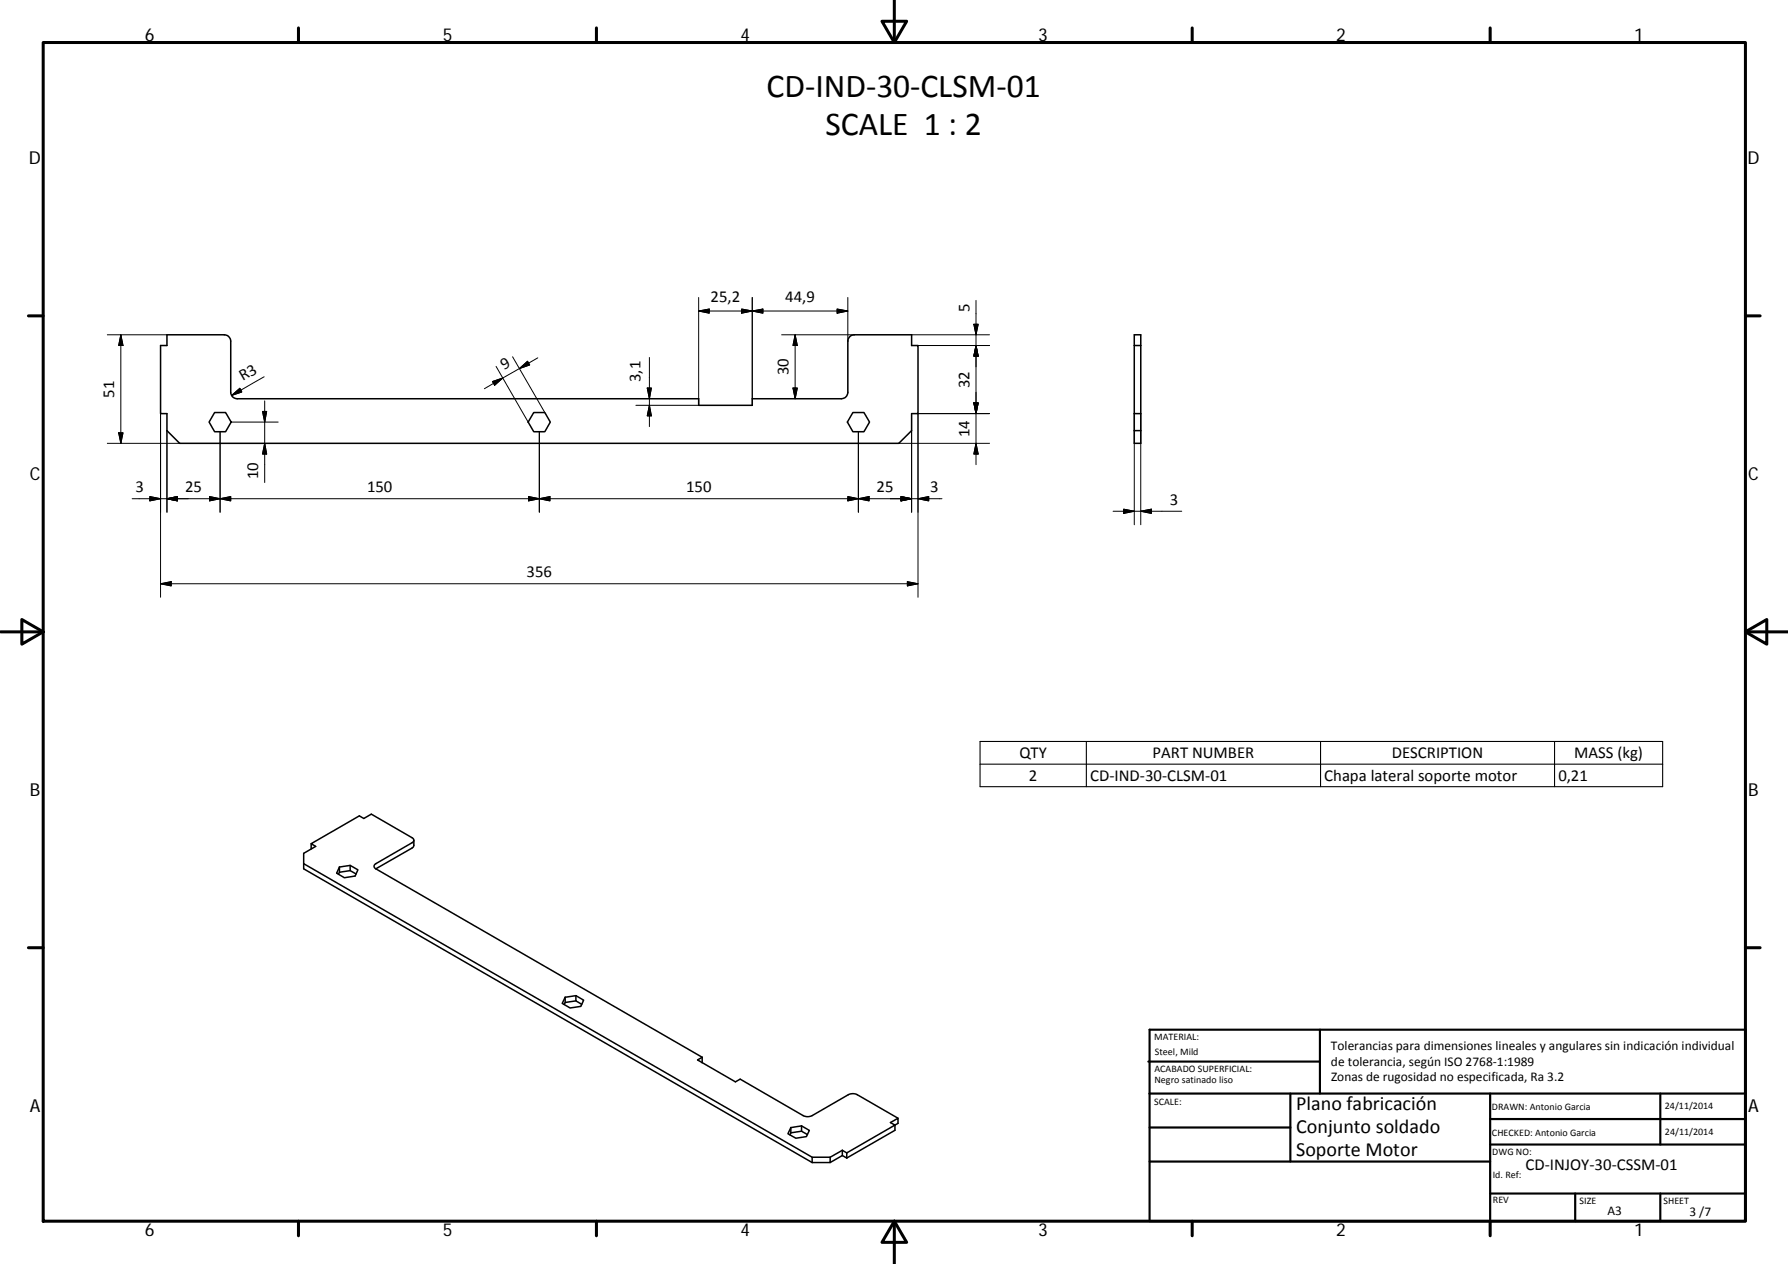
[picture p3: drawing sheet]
<svg xmlns="http://www.w3.org/2000/svg" width="420mm" height="297mm" viewBox="0 0 420 297" stroke-linecap="round" stroke-linejoin="round" font-family="sans-serif">
<g fill="none" stroke="#000" stroke-width=".36">
<path d="M39.2 78.7h13.5a1.56 1.56 0 0 1 1.5 1.5v12a1.52 1.52 0 0 0 1.5 1.5h108.5v1.5h12.6v-1.5h20.9a1.52 1.52 0 0 0 1.5-1.5v-12a1.52 1.52 0 0 1 1.5-1.5h13.5v2.5h1.5v16h-1.5v4l-3 3h-169l-3-3v-4h-1.5v-16h1.5zM266.5 78.7h1.6v25.5h-1.6zM50.4 96.9h2.6l1.3 2.3-1.3 2.3h-2.6l-1.3-2.3zM125.4 96.9h2.6l1.3 2.3-1.3 2.3h-2.6l-1.3-2.3zM200.4 96.9h2.6l1.3 2.3-1.3 2.3h-2.6l-1.3-2.3zM266.5 81.2h1.6M266.5 97.2h1.6M266.5 101.2h1.6M73.1 198.3v1.2M97.2 197.4v1.3l-.1 .3-.3 .3-8.5 4.9M71.4 203l119.4 68.9M79.8 203.8l2.5-.4 1.8 1-.7 1.5-2.5 .4-1.8-1.1z"/>
<path d="M79.8 203.8v1.2M82.3 203.4v1.2M83.7 205.4l-1.4-.8-2.5 .4-.3 .4M88.3 204.2l76.7 44.3M88.3 204.2a.64 .64 0 0 1-.4-.6 .64 .64 0 0 1 .4-.6l8.5-4.9a.63 .63 0 0 0 .4-.6 .63 .63 0 0 0-.4-.7l-9.5-5.5-1.8 1-1.1-.6-11.3 6.6 1.1 .6-2.8 1.6v3.7l119.4 69M132.8 234.4v1.2M135.3 234l-2.5 .4M135.3 234v1.2l1.4 .8M135.3 235.2l-2.5 .4-.2 .5M135.3 234l1.8 1-.6 1.5-2.5 .4-1.9-1.1 .7-1.4M165 248.5v1.2M165 248.5l-1.1 .6 8.9 5.1 1.1-.6 14.8 8.6a2.33 2.33 0 0 0 2.1 0l8.5-4.9a2.33 2.33 0 0 1 2.2 0l9.5 5.5"/>
<path d="M185.8 265v1.2M188.4 264.6l-2.6 .4M188.4 265.8l-2.6 .4-.2 .5M188.4 264.6l1.8 1-.7 1.5-2.5 .4-1.8-1.1 .6-1.4M188.4 264.6v1.2M188.4 265.8l1.3 .8M195.1 271.9v1.3h-4.3M195.1 271.9h-4.3v1.3M197.9 270.3l-2.8 1.6M197.9 271.5l1.1 .6M197.9 270.3l1.1 .6M197.9 270.3v1.2"/>
<path d="M197.9 271.5l-2.8 1.7M199 270.9l11.3-6.5-1.1-.6 1.8-1v1.2l-.7 .4v1.2l-11.3 6.5M199 270.9v1.2"/>
</g>
<g fill="none" stroke="#000" stroke-width=".71">
<path d="M10.1 10h400.1v277h-400.1zM70.1 6.6v3.4M140.2 6.6v3.4M207.3 5h5.8l-2.9 5zM210.2 0v10M280.2 6.6v3.4M350.2 6.6v3.4M6.7 74.2h3.4M410.2 74.2h3.4M.2 148.5h9.9M5.1 145.6l5 2.9-5 2.9zM410.2 148.5l5-2.9v5.8z"/>
<path d="M410.2 148.5h9.9M6.7 222.7h3.4M410.2 222.7h3.4M70.1 287v3.4M140.2 287v3.4M210.2 287l2.9 5h-5.8zM210.2 287v10M280.2 287v3.4M350.2 287v3.4"/>
</g>
<g fill="none" stroke="#000" stroke-width=".51">
<path d="M269.8 249.5h40.4M270.1 257h140.1M270.1 242h140.1v45h-140.1zM303.2 257v16M310.2 242v15M350.2 257v30M390.2 257v12M270.1 273h80.1M270.1 265h33.1M350.2 269h60M350.2 263h60M350.2 280.5h60"/>
<path d="M370.2 280.5v6.5M390.2 280.5v6.5"/>
</g>
<path d="M230.3 174.2h160.4v10.7h-160.4zM230.3 179.6h160.4M255.3 174.2v10.7M310.3 174.2v10.7M365.3 174.2v10.7" fill="none" stroke="#000" stroke-width=".25"/>
<g fill="none" stroke="#000" stroke-width=".23">
<path d="M25.2 78.7h14M28.4 78.7v25.5M28.4 78.7l.5 2.5h-1zM164.2 73.1l2.5-.5v1zM164.2 73.1h35M164.2 69.9v25.3h-14.8M174.3 72.6l2.5 .5-2.5 .5zM176.8 73.1l2.5-.5v1zM176.8 69.9v25.3M183.7 78.7h17M186.8 78.7v15M186.8 78.7l.6 2.5h-1.1z"/>
<path d="M196.7 72.6l2.5 .5-2.5 .5zM199.2 69.9v10.3M214.2 78.7h18.3M228.8 76.2h1.1l-.5 2.5zM229.4 70.6v38.6M37.7 97.2v43.2M54.3 99.2h11.1M54.4 92.9l2-1.7 .4 .9zM61.7 96.7h1l-.5 2.5zM62.1 88.5l-7.7 4.4M62.2 94.2v19.2M115.7 89.7l2.4-.9-1.9 1.7z"/>
<path d="M116.6 86.1l7.5 13.1M120.4 83.8l7.6 13.1M122.1 86.6l1.9-1.7 .5 .9zM126.4 84.1l-12.6 7.3M152.1 91.2h1l-.5 2.5zM152.6 84v16.2M152.6 95.2l.5 2.5h-1zM186.3 91.2h1.1l-.6 2.5zM215.7 81.2h16.8M228.8 94.7h1.1l-.5 2.5zM229.4 81.2l.5 2.5h-1.1zM232.5 97.2h-16.8v43.2"/>
<path d="M266.5 97.2v26.1M268.1 97.2v26.1M25.2 104.2h17M27.9 101.7h1l-.5 2.5zM31.1 117.2h190.2M35.2 116.7l2.5 .5-2.5 .5zM39.2 117.2l2.5-.5v1zM39.2 101.2v19.2M49.2 116.7l2.5 .5-2.5 .5zM51.7 101.5v18.9M51.7 117.2l2.5-.5v1zM62.2 104.2l.5 2.5h-1z"/>
<path d="M124.2 116.7l2.5 .5-2.5 .5zM126.7 101.5v18.9M126.7 117.2l2.5-.5v1zM199.2 116.7l2.5 .5-2.5 .5zM201.7 101.5v18.9M201.7 117.2l2.5-.5v1zM211.2 104.2h21.3M211.7 116.7l2.5 .5-2.5 .5zM214.2 101.2v19.2M215.7 117.2l2.5-.5v1zM229.4 104.2l.5 2.5h-1.1zM264 119.7l2.5 .4-2.5 .5z"/>
<path d="M37.7 137.2l2.5-.5v1zM37.7 137.2h178M213.2 136.7l2.5 .5-2.5 .5zM261.6 120.1h16.1M268.1 120.1l2.5-.4v.9z"/>
</g>
<g fill="#000" stroke="#000" stroke-width=".23">
<path d="M164.2 73.1l2.5-.5v1zM174.3 72.6l2.5 .5-2.5 .5zM176.8 73.1l2.5-.5v1zM196.7 72.6l2.5 .5-2.5 .5zM228.8 76.2h1.1l-.5 2.5zM28.4 78.7l.5 2.5h-1zM54.4 92.9l2-1.7 .4 .9zM61.7 96.7h1l-.5 2.5zM115.7 89.7l2.4-.9-1.9 1.7zM122.1 86.6l1.9-1.7 .5 .9zM152.1 91.2h1l-.5 2.5zM152.6 95.2l.5 2.5h-1z"/>
<path d="M186.3 91.2h1.1l-.6 2.5zM186.8 78.7l.6 2.5h-1.1zM228.8 94.7h1.1l-.5 2.5zM229.4 81.2l.5 2.5h-1.1zM27.9 101.7h1l-.5 2.5zM35.2 116.7l2.5 .5-2.5 .5zM39.2 117.2l2.5-.5v1zM49.2 116.7l2.5 .5-2.5 .5zM51.7 117.2l2.5-.5v1zM62.2 104.2l.5 2.5h-1zM124.2 116.7l2.5 .5-2.5 .5zM126.7 117.2l2.5-.5v1z"/>
<path d="M199.2 116.7l2.5 .5-2.5 .5zM201.7 117.2l2.5-.5v1zM211.7 116.7l2.5 .5-2.5 .5zM215.7 117.2l2.5-.5v1zM229.4 104.2l.5 2.5h-1.1zM268.1 120.1l2.5-.4v.9zM37.7 137.2l2.5-.5v1zM213.2 136.7l2.5 .5-2.5 .5zM264 119.7l2.5 .4-2.5 .5z"/>
</g>
<g font-size="7.9">
<text x="180.1" y="22.8">CD‐IND‐30‐CLSM‐01</text>
<text x="194" y="31.8">SCALE 1 : 2</text>
</g>
<g font-size="4.7">
<text x="304.6" y="260.8">Plano fabricación</text>
<text x="304.6" y="266.2">Conjunto soldado</text>
<text x="304.6" y="271.6">Soporte Motor</text>
</g>
<g font-size="4.2">
<text x="34" y="9.6">6</text>
<text x="104" y="9.6">5</text>
<text x="174" y="9.6">4</text>
<text x="244" y="9.6">3</text>
<text x="314" y="9.6">2</text>
<text x="384" y="9.6">1</text>
<text x="6.8" y="38.7">D</text>
<text x="410.6" y="38.7">D</text>
<text x="7" y="112.9">C</text>
<text x="410.8" y="112.9">C</text>
<text x="7" y="187.1">B</text>
<text x="410.8" y="187.1">B</text>
<text x="7" y="261.3">A</text>
<text x="410.8" y="261.3">A</text>
<text x="34" y="290.4">6</text>
<text x="104" y="290.4">5</text>
<text x="174" y="290.4">4</text>
<text x="244" y="290.4">3</text>
<text x="314" y="290.4">2</text>
<text x="384" y="290.4">1</text>
</g>
<g font-size="3.9">
<text x="167" y="71">25,2</text>
<text x="184.5" y="71">44,9</text>
<text x="227.8" y="73.4" transform="rotate(-90 227.8 73.4)">5</text>
<text x="57.1" y="89.6" transform="rotate(-30 57.1 89.6)">R3</text>
<text x="118.5" y="86.9" transform="rotate(-30 118.5 86.9)">9</text>
<text x="150.5" y="89.8" transform="rotate(-90 150.5 89.8)">3,1</text>
<text x="185.3" y="88.2" transform="rotate(-90 185.3 88.2)">30</text>
<text x="26.8" y="93.5" transform="rotate(-90 26.8 93.5)">51</text>
<text x="227.8" y="91.2" transform="rotate(-90 227.8 91.2)">32</text>
<text x="227.8" y="102.7" transform="rotate(-90 227.8 102.7)">14</text>
<text x="60.6" y="112.6" transform="rotate(-90 60.6 112.6)">10</text>
<text x="31.9" y="115.6">3</text>
<text x="43.5" y="115.6">25</text>
<text x="86.2" y="115.6">150</text>
<text x="161.3" y="115.6">150</text>
<text x="206" y="115.6">25</text>
<text x="218.6" y="115.6">3</text>
<text x="274.9" y="118.6">3</text>
<text x="123.7" y="135.6">356</text>
<text x="239.5" y="178.1">QTY</text>
<text x="270.8" y="178.1">PART NUMBER</text>
<text x="327.1" y="178.1">DESCRIPTION</text>
<text x="369.9" y="178.2">MASS (kg)</text>
<text x="241.8" y="183.5">2</text>
<text x="256.2" y="183.5">CD‐IND‐30‐CLSM‐01</text>
<text x="311.2" y="183.5">Chapa lateral soporte motor</text>
<text x="366.2" y="183.5">0,21</text>
<text x="358.5" y="274.9">CD‐INJOY‐30‐CSSM‐01</text>
</g>
<g font-size="3.1">
<text x="312.8" y="246.8">Tolerancias para dimensiones lineales y angulares sin indicación individual</text>
<text x="312.8" y="250.4">de tolerancia, según ISO 2768‐1:1989</text>
<text x="312.8" y="254">Zonas de rugosidad no especificada, Ra 3.2</text>
<text x="377.7" y="285.6">A3</text>
<text x="397" y="285.9">3 /7</text>
</g>
<g font-size="2.4">
<text x="271.2" y="244.4">MATERIAL:</text>
<text x="271.3" y="251.9">ACABADO SUPERFICIAL:</text>
<text x="271.4" y="247.9">Steel, Mild</text>
<text x="271.3" y="254.6">Negro satinado liso</text>
<text x="271.2" y="259.7">SCALE:</text>
<text x="350.6" y="260.9">DRAWN: Antonio Garcia</text>
<text x="391.2" y="260.6">24/11/2014</text>
<text x="350.6" y="267">CHECKED: Antonio Garcia</text>
<text x="391.2" y="266.6">24/11/2014</text>
<text x="350.7" y="271.4">DWG NO:</text>
<text x="350.8" y="276.8">Id. Ref:</text>
<text x="350.8" y="282.8">REV</text>
<text x="371.2" y="282.9">SIZE</text>
<text x="390.9" y="282.9">SHEET</text>
</g>
</svg>
